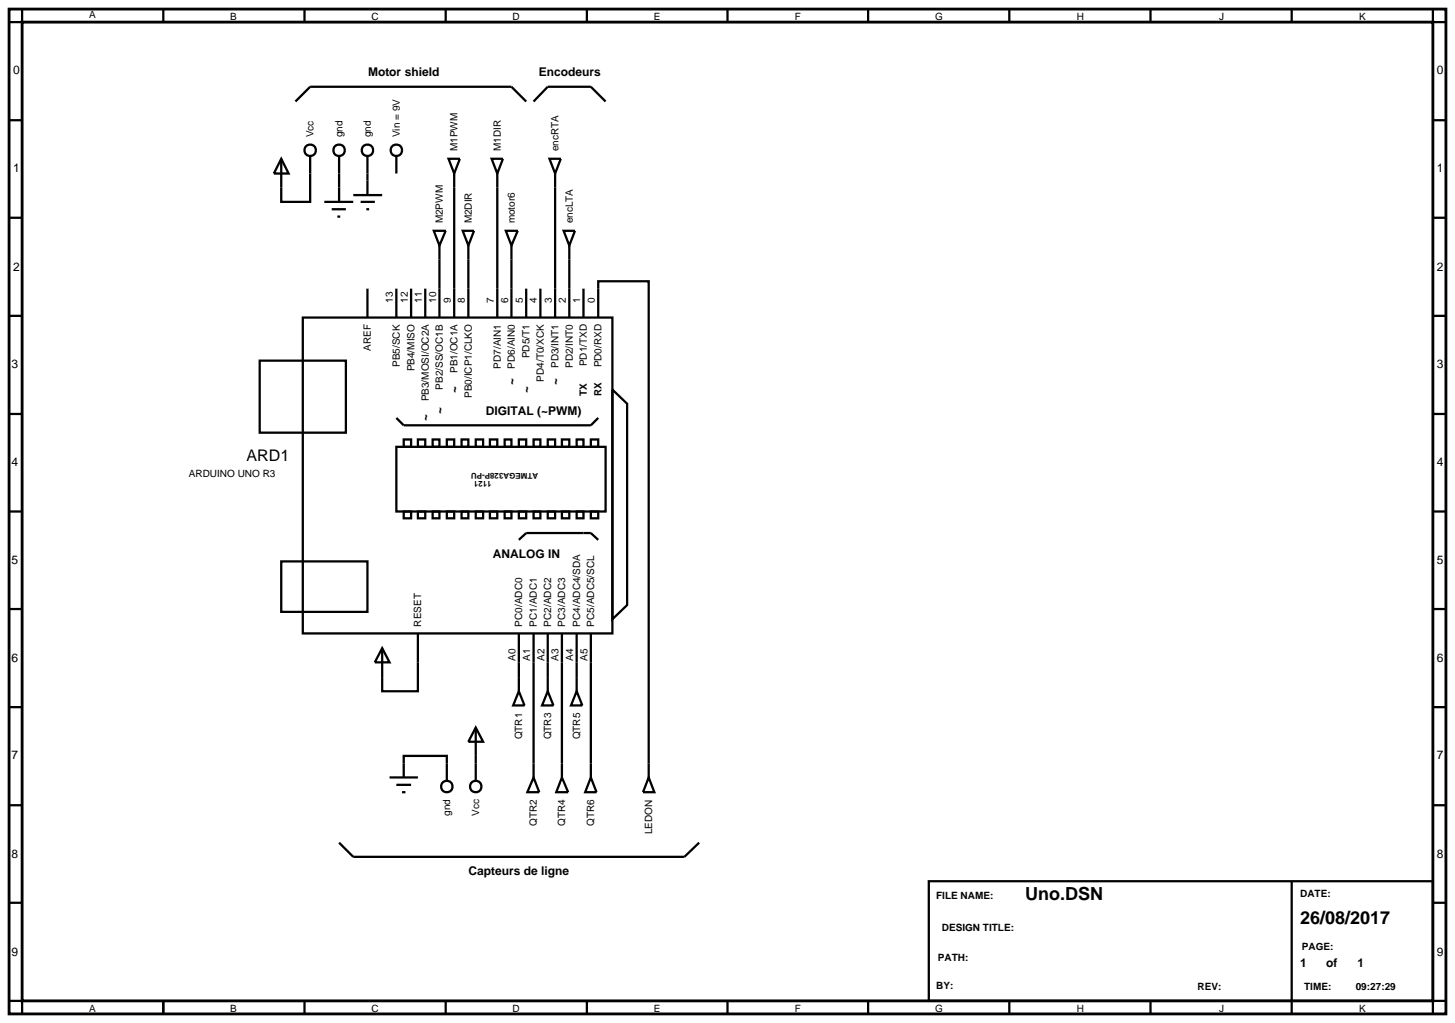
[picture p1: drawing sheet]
<svg xmlns="http://www.w3.org/2000/svg" width="257mm" height="180mm" viewBox="0 0 257 180" stroke-linecap="round" stroke-linejoin="round" font-family="sans-serif">
<path d="M1.6 1.6h253.4v177.2h-253.4zM3.9 3.9h248.8v172.6h-248.8z" fill="none" stroke="#000" stroke-width=".5"/>
<g fill="none" stroke="#000" stroke-width=".4">
<path d="M3.9 1.6v2.3h-2.3M28.8 1.6v2.3M52.1 17.9l2.6-2.6h35.5l2.6 2.6M53.7 1.6v2.3M78.6 1.6v2.3M94.1 17.9l2.5-2.6h7.6l2.6 2.6M103.5 1.6v2.3M128.3 1.6v2.3M153.1 1.6v2.3M178 1.6v2.3M202.9 1.6v2.3M227.8 1.6v2.3"/>
<path d="M252.7 1.6v2.3h2.3M1.6 21.2h2.3M1.6 38.4h2.3M49.6 28l1.3 2.6h-2.6zM54.7 27.5v8.1h-5.1v-7.6M57.2 35.6h5.1M58.5 36.9h2.5M59.5 38.2h.5M59.8 27.5v8.1M62.3 34.4h5.1M63.6 35.6h2.5M64.6 36.9h.5"/>
<path d="M64.8 27.5v6.9M69.9 27.5v3.1M79.1 28h2l-1 2.6zM80.1 30.6v25.4M86.7 28h2l-1 2.6zM87.7 30.6v25.4M96.9 28h2l-1 2.6zM97.9 30.6v25.4M252.7 21.2h2.3M252.7 38.4h2.3M1.6 55.7h2.3M53.4 56h54.6v55.7h-54.6z"/>
<path d="M64.8 50.9v5.1M69.9 50.9v5.1M72.5 50.9v5.1M75 50.9v5.1M76.5 40.7h2.1l-1.1 2.6zM77.5 43.3v12.7M81.6 40.7h2l-1 2.6zM82.6 43.3v12.7M89.2 40.7h2.1l-1.1 2.6zM90.2 43.3v12.7M92.8 50.9v5.1M95.3 50.9v5.1"/>
<path d="M99.4 40.7h2l-1 2.6zM100.4 43.3v12.7M102.9 50.9v5.1M105.5 56v-6.4h8.9v87.5M252.7 55.7h2.3M1.6 73h2.3M45.8 63.6h15.2v12.7h-15.2zM69.9 78.8h36.9v11.4h-36.9zM69.9 73.7l1.3 1.3h33l1.3-1.3M71.2 77.5h1.3v1.3h-1.3zM73.7 77.5h1.3v1.3h-1.3zM76.3 77.5h1.2v1.3h-1.2z"/>
<path d="M78.8 77.5h1.3v1.3h-1.3zM81.4 77.5h1.2v1.3h-1.2zM83.9 77.5h1.3v1.3h-1.3zM86.4 77.5h1.3v1.3h-1.3zM89 77.5h1.2v1.3h-1.2zM91.5 77.5h1.3v1.3h-1.3zM94.1 77.5h1.2v1.3h-1.2zM96.6 77.5h1.3v1.3h-1.3zM99.1 77.5h1.3v1.3h-1.3zM101.7 77.5h1.2v1.3h-1.2zM104.2 77.5h1.3v1.3h-1.3zM108 68.7l2.6 2.5v35.5l-2.6 2.5z"/>
<path d="M252.7 73h2.3M1.6 90.2h2.3M49.6 99h15.2v8.9h-15.2zM71.2 90.2h1.3v1.2h-1.3zM73.7 90.2h1.3v1.2h-1.3zM76.3 90.2h1.2v1.2h-1.2zM78.8 90.2h1.3v1.2h-1.3zM81.4 90.2h1.2v1.2h-1.2zM83.9 90.2h1.3v1.2h-1.3zM86.4 90.2h1.3v1.2h-1.3zM89 90.2h1.2v1.2h-1.2zM91.5 90.2h1.3v1.2h-1.3z"/>
<path d="M91.5 95.2l1.3-1.2h11.4l1.3 1.2M94.1 90.2h1.2v1.2h-1.2zM96.6 90.2h1.3v1.2h-1.3zM99.1 90.2h1.3v1.2h-1.3zM101.7 90.2h1.2v1.2h-1.2zM104.2 90.2h1.3v1.2h-1.3zM252.7 90.2h2.3M1.6 107.4h2.3M67.4 114.3l1.3 2.5h-2.6zM73.7 111.7v10.2h-6.3v-7.6M91.5 111.7v10.2M94.1 111.7v25.4"/>
<path d="M96.6 111.7v10.2M99.1 111.7v25.4M101.7 111.7v10.2M104.2 111.7v25.4M252.7 107.4h2.3M1.6 124.7h2.3M68.7 137.1h5M69.9 138.4h2.6M70.9 139.7h.6M71.2 137.1v-3.8h7.6v4.3M83.9 128.3l1.3 2.5h-2.6zM83.9 128.3v9.3"/>
<path d="M91.5 121.9l1 2.5h-2zM94.1 137.1l1 2.6h-2.1zM96.6 121.9l1 2.5h-2zM99.1 137.1l1.1 2.6h-2.1zM101.7 121.9l1 2.5h-2zM104.2 137.1l1 2.6h-2zM114.4 137.1l1 2.6h-2zM252.7 124.7h2.3M1.6 142h2.3M1.6 159.2h2.3M59.8 148.6l2.5 2.5h58.4l2.6-2.5M163.8 155.4h88.9v21.1h-88.9z"/>
<path d="M227.8 155.4v23.4M252.7 142h2.3M252.7 159.2h2.3M1.6 176.5h2.3v2.3M28.8 176.5v2.3M53.7 176.5v2.3M78.6 176.5v2.3M103.5 176.5v2.3M128.3 176.5v2.3M153.1 176.5v2.3M178 176.5v2.3M202.9 176.5v2.3"/>
<path d="M255 176.5h-2.3v2.3"/>
<circle cx="54.7" cy="26.5" r="1.01"/>
<circle cx="59.8" cy="26.5" r="1.01"/>
<circle cx="64.8" cy="26.5" r="1.01"/>
<circle cx="69.9" cy="26.5" r="1.01"/>
<circle cx="78.8" cy="138.7" r="1.01"/>
<circle cx="83.9" cy="138.7" r="1.01"/>
</g>
<g font-size="3.2">
<text x="180.8" y="158.8">Uno.DSN</text>
<text x="229.3" y="162.9">26/08/2017</text>
</g>
<text font-size="2.8" x="43.5" y="81.4">ARD1</text>
<g font-size="2.1">
<text x="2.3" y="13.1">0</text>
<text x="64.9" y="13.4">Motor shield</text>
<text x="95" y="13.4">Encodeurs</text>
<text x="253.4" y="13.1">0</text>
<text x="2.3" y="30.4">1</text>
<text x="253.4" y="30.4">1</text>
<text x="2.3" y="47.7">2</text>
<text x="253.4" y="47.7">2</text>
<text x="2" y="64.9">3</text>
<text x="253.4" y="64.9">3</text>
<text x="80.8" y="69.2" transform="rotate(-90 80.8 69.2)">~</text>
<text x="90.9" y="67.9" transform="rotate(-90 90.9 67.9)">~</text>
<text x="93.5" y="69.2" transform="rotate(-90 93.5 69.2)">~</text>
<text x="98.6" y="67.9" transform="rotate(-90 98.6 67.9)">~</text>
<text x="75.7" y="74.2" transform="rotate(-90 75.7 74.2)">~</text>
<text x="78.2" y="73" transform="rotate(-90 78.2 73)">~</text>
<text x="85.7" y="73.1">DIGITAL (~PWM)</text>
<text x="2" y="82.2">4</text>
<text x="253.4" y="82.2">4</text>
<text x="2" y="99.4">5</text>
<text x="86.9" y="98.4">ANALOG IN</text>
<text x="253.4" y="99.4">5</text>
<text x="2" y="116.7">6</text>
<text x="253.4" y="116.7">6</text>
<text x="2" y="133.9">7</text>
<text x="253.4" y="133.9">7</text>
<text x="2" y="151.2">8</text>
<text x="82.6" y="154.3">Capteurs de ligne</text>
<text x="253.4" y="151.2">8</text>
<text x="2" y="168.5">9</text>
<text x="229.3" y="170.5">1</text>
<text x="233.9" y="170.5">of</text>
<text x="239.4" y="170.5">1</text>
<text x="253.4" y="168.5">9</text>
</g>
<g font-size="1.8">
<text x="15.7" y="3.2">A</text>
<text x="40.6" y="3.5">B</text>
<text x="65.5" y="3.5">C</text>
<text x="90.4" y="3.5">D</text>
<text x="115.3" y="3.5">E</text>
<text x="140.2" y="3.5">F</text>
<text x="164.9" y="3.5">G</text>
<text x="189.9" y="3.5">H</text>
<text x="215" y="3.5">J</text>
<text x="239.7" y="3.5">K</text>
<text x="55.3" y="24.2" transform="rotate(-90 55.3 24.2)">Vcc</text>
<text x="60.4" y="24.2" transform="rotate(-90 60.4 24.2)">gnd</text>
<text x="65.4" y="24.2" transform="rotate(-90 65.4 24.2)">gnd</text>
<text x="70.5" y="24.2" transform="rotate(-90 70.5 24.2)">Vin = 9V</text>
<text x="80.7" y="26.7" transform="rotate(-90 80.7 26.7)">M1PWM</text>
<text x="88.3" y="26.7" transform="rotate(-90 88.3 26.7)">M1DIR</text>
<text x="98.5" y="26.7" transform="rotate(-90 98.5 26.7)">encRTA</text>
<text x="78.1" y="39.4" transform="rotate(-90 78.1 39.4)">M2PWM</text>
<text x="83.2" y="39.4" transform="rotate(-90 83.2 39.4)">M2DIR</text>
<text x="90.8" y="39.4" transform="rotate(-90 90.8 39.4)">motor6</text>
<text x="101" y="39.4" transform="rotate(-90 101 39.4)">encLTA</text>
<text x="69.3" y="53.4" transform="rotate(-90 69.3 53.4)">13</text>
<text x="71.9" y="53.4" transform="rotate(-90 71.9 53.4)">12</text>
<text x="74.4" y="53.4" transform="rotate(-90 74.4 53.4)">11</text>
<text x="76.9" y="53.4" transform="rotate(-90 76.9 53.4)">10</text>
<text x="79.5" y="53.4" transform="rotate(-90 79.5 53.4)">9</text>
<text x="82" y="53.4" transform="rotate(-90 82 53.4)">8</text>
<text x="87.1" y="53.4" transform="rotate(-90 87.1 53.4)">7</text>
<text x="89.6" y="53.4" transform="rotate(-90 89.6 53.4)">6</text>
<text x="92.2" y="53.4" transform="rotate(-90 92.2 53.4)">5</text>
<text x="94.7" y="53.4" transform="rotate(-90 94.7 53.4)">4</text>
<text x="97.3" y="53.4" transform="rotate(-90 97.3 53.4)">3</text>
<text x="99.8" y="53.4" transform="rotate(-90 99.8 53.4)">2</text>
<text x="102.3" y="53.4" transform="rotate(-90 102.3 53.4)">1</text>
<text x="104.9" y="53.4" transform="rotate(-90 104.9 53.4)">0</text>
<text x="65.4" y="61.9" transform="rotate(-90 65.4 61.9)">AREF</text>
<text x="70.5" y="64.7" transform="rotate(-90 70.5 64.7)">PB5/SCK</text>
<text x="73.1" y="65.5" transform="rotate(-90 73.1 65.5)">PB4/MISO</text>
<text x="80.7" y="65.8" transform="rotate(-90 80.7 65.8)">PB1/OC1A</text>
<text x="88.3" y="65" transform="rotate(-90 88.3 65)">PD7/AIN1</text>
<text x="90.8" y="65" transform="rotate(-90 90.8 65)">PD6/AIN0</text>
<text x="93.4" y="63.2" transform="rotate(-90 93.4 63.2)">PD5/T1</text>
<text x="98.5" y="64.9" transform="rotate(-90 98.5 64.9)">PD3/INT1</text>
<text x="101" y="64.9" transform="rotate(-90 101 64.9)">PD2/INT0</text>
<text x="103.5" y="64.6" transform="rotate(-90 103.5 64.6)">PD1/TXD</text>
<text x="106.1" y="64.8" transform="rotate(-90 106.1 64.8)">PD0/RXD</text>
<text x="75.6" y="70.8" transform="rotate(-90 75.6 70.8)">PB3/MOSI/OC2A</text>
<text x="78.1" y="68.7" transform="rotate(-90 78.1 68.7)">PB2/SS/OC1B</text>
<text x="83.2" y="70.2" transform="rotate(-90 83.2 70.2)">PB0/ICP1/CLKO</text>
<text x="95.9" y="67.3" transform="rotate(-90 95.9 67.3)">PD4/T0/XCK</text>
<text x="103.5" y="69.8" transform="rotate(-90 103.5 69.8)">TX</text>
<text x="106.1" y="69.9" transform="rotate(-90 106.1 69.9)">RX</text>
<text x="33.3" y="84.2">ARDUINO UNO R3</text>
<text x="74.3" y="110.5" transform="rotate(-90 74.3 110.5)">RESET</text>
<text x="92.1" y="110.5" transform="rotate(-90 92.1 110.5)">PC0/ADC0</text>
<text x="94.7" y="110.5" transform="rotate(-90 94.7 110.5)">PC1/ADC1</text>
<text x="97.2" y="110.5" transform="rotate(-90 97.2 110.5)">PC2/ADC2</text>
<text x="99.7" y="110.5" transform="rotate(-90 99.7 110.5)">PC3/ADC3</text>
<text x="102.3" y="110.5" transform="rotate(-90 102.3 110.5)">PC4/ADC4/SDA</text>
<text x="104.8" y="110.5" transform="rotate(-90 104.8 110.5)">PC5/ADC5/SCL</text>
<text x="90.9" y="116.5" transform="rotate(-90 90.9 116.5)">A0</text>
<text x="93.5" y="116.5" transform="rotate(-90 93.5 116.5)">A1</text>
<text x="96" y="116.5" transform="rotate(-90 96 116.5)">A2</text>
<text x="98.5" y="116.5" transform="rotate(-90 98.5 116.5)">A3</text>
<text x="101.1" y="116.5" transform="rotate(-90 101.1 116.5)">A4</text>
<text x="103.6" y="116.5" transform="rotate(-90 103.6 116.5)">A5</text>
<text x="92.1" y="130.4" transform="rotate(-90 92.1 130.4)">QTR1</text>
<text x="97.2" y="130.4" transform="rotate(-90 97.2 130.4)">QTR3</text>
<text x="102.3" y="130.4" transform="rotate(-90 102.3 130.4)">QTR5</text>
<text x="79.4" y="143.9" transform="rotate(-90 79.4 143.9)">gnd</text>
<text x="84.5" y="143.9" transform="rotate(-90 84.5 143.9)">Vcc</text>
<text x="94.7" y="145.7" transform="rotate(-90 94.7 145.7)">QTR2</text>
<text x="99.7" y="145.7" transform="rotate(-90 99.7 145.7)">QTR4</text>
<text x="104.8" y="145.7" transform="rotate(-90 104.8 145.7)">QTR6</text>
<text x="115" y="147.1" transform="rotate(-90 115 147.1)">LEDON</text>
<text x="165.1" y="158.6">FILE NAME:</text>
<text x="229.3" y="158.1">DATE:</text>
<text x="166.1" y="164.2">DESIGN TITLE:</text>
<text x="229.6" y="167.5">PAGE:</text>
<text x="165.4" y="169.5">PATH:</text>
<text x="15.7" y="178.4">A</text>
<text x="40.6" y="178.4">B</text>
<text x="65.5" y="178.4">C</text>
<text x="90.4" y="178.4">D</text>
<text x="115.3" y="178.4">E</text>
<text x="140.2" y="178.4">F</text>
<text x="164.9" y="178.4">G</text>
<text x="165.1" y="174.4">BY:</text>
<text x="189.9" y="178.4">H</text>
<text x="211.2" y="174.6">REV:</text>
<text x="215" y="178.4">J</text>
<text x="230" y="174.6">TIME:</text>
<text x="239.1" y="174.6">09:27:29</text>
<text x="239.7" y="178.4">K</text>
</g>
<g font-size="1.4">
<text x="94.9" y="83.5" transform="rotate(-180 94.9 83.5)">ATMEGA328P-PU</text>
<text x="86.7" y="84.8" transform="rotate(-180 86.7 84.8)">1121</text>
</g>
</svg>
